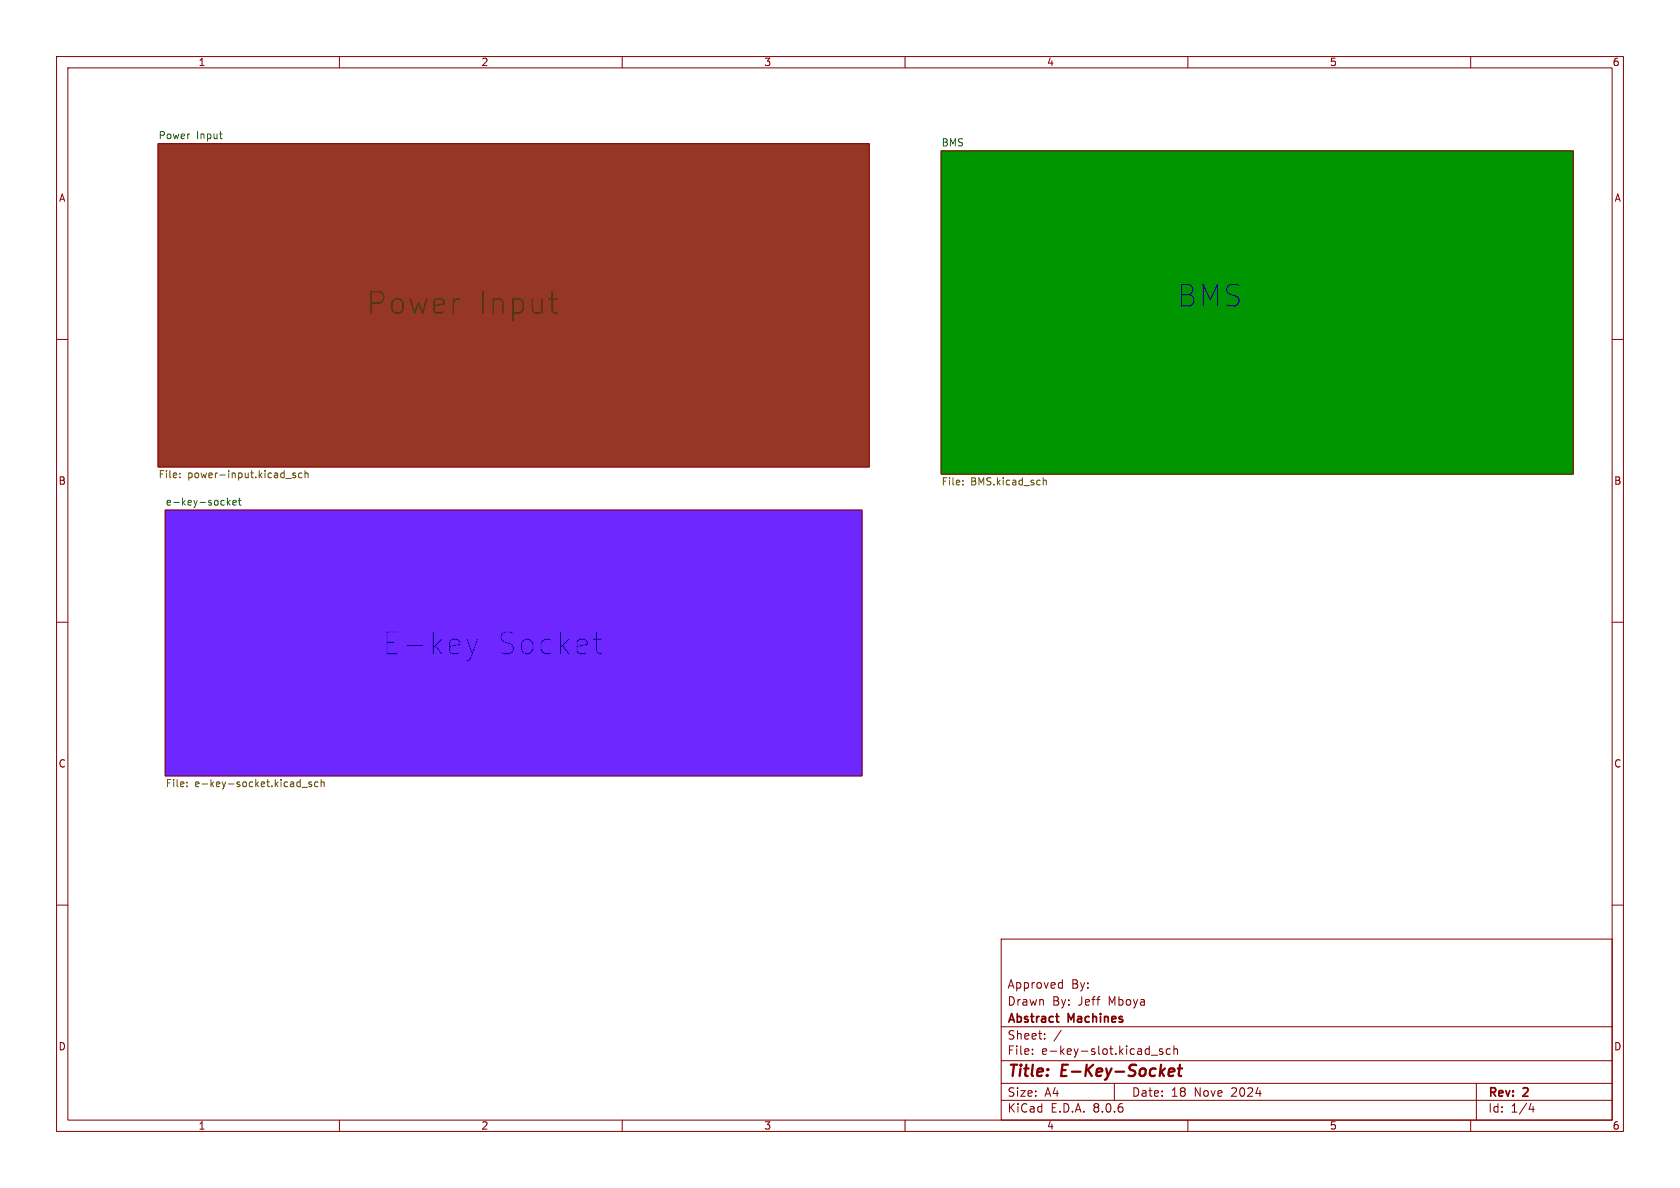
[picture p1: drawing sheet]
<svg xmlns="http://www.w3.org/2000/svg" width="297mm" height="210mm" viewBox="0 0 297 210" stroke-linecap="round" stroke-linejoin="round" font-family="sans-serif">
<g fill="none" stroke="#840000" stroke-width=".18">
<path d="M10 10h277v190h-277zM12 12h273v186h-273zM60 10v2M110 10v2M160 10v2M210 10v2M260 10v2M27.9 25.4h125.8v57.2h-125.8zM166.4 26.7h111.7v57.1h-111.7zM10 60h2M285 60h2M29.2 90.2h123.2v47h-123.2z"/>
<path d="M10 110h2M285 110h2M10 160h2M285 160h2M177 166h108v32h-108zM187.4 173.7l.4 .1M187.8 173.2v1.5M187.8 174.6l-.4 .1M60 198v2M110 198v2M160 198v2M177 194.5h108"/>
<path d="M177 191.5h108M177 187.5h108M177 181.5h108M182.5 186.3v.1M182.5 185.5v.1M184.7 183.6v.1M184.7 182.8v.1M187.6 182.1l-1.3 2M197 191.5v3M203.5 186.5h1.2M205.5 185.5l-.3-.1-.2 .2v.2l.5 .2v.3h-.5M206.9 185.5l-.4-.1-.3 .3v.4l.1 .2h.6"/>
<path d="M207.5 185.5l.2-.1 .4 .1 .1 .9M207.5 184.9v1.5M210 198v2M260 198v2M261 191.5v6.5M270.7 195l-.4 1.1h.9M271 195.6v1"/>
</g>
<path d="M206.8 189l.6-.1 .2 .1v.4l-1 .1M207.4 190.1l-.6 .1M208.2 188.9h.8M208.6 188.2l-.2 1.7 .1 .2 .3 .1" fill="none" stroke="#840000" stroke-width=".4"/>
<path d="M186.6 179.7h.6M187.1 180.7h.1" fill="none" stroke="#840000" stroke-width=".3"/>
<path d="M29.2 90.2h123.2v47h-123.2z" fill="#6e27ff" stroke="#6e27ff" stroke-width=".18"/>
<path d="M166.4 26.7h111.7v57.1h-111.7z" fill="#009600" stroke="#009600" stroke-width=".18"/>
<path d="M27.9 25.4h125.8v57.2h-125.8z" fill="#963725" stroke="#963725" stroke-width=".18"/>
<path d="M38.8 23.7h.5M39.2 24.5h.1M40.2 88v1.3M40.3 88.8l.4 .5M40.7 88.4l-.5 .5M41.2 88.9l.6-.1-.1-.3-.4-.1-.1 .2v.6h.5M42.1 88.4h.5M42.3 88v1.1l.3 .2" fill="none" stroke="#006464" stroke-width=".18"/>
<g fill="none" stroke="#725600" stroke-width=".18">
<path d="M31.8 84.3v.2M31.8 83.7v.1M50.5 84.6h1M52.2 83.7l-.3-.1-.2 .2 .1 .2 .4 .1v.3h-.5M53.4 83.7l-.4-.1-.2 .3 .1 .5h.5M53.9 83.7l.2-.1 .3 .1 .1 .8M53.9 83.2v1.3M170.2 85.6v.1M170.2 84.9v.2M184.4 84.5v1.2M184.4 85l.2-.1h.3l.1 .8M33.1 138.9v.2"/>
<path d="M33.1 138.3v.1M53.4 139.2h.9M55.1 138.3l-.3-.1-.2 .2v.2l.5 .1v.3h-.5M56.2 138.3l-.3-.1-.3 .3 .1 .5h.5M56.8 138.3l.1-.1 .4 .1v.8M56.8 137.8v1.3"/>
</g>
<path d="M82.6 113l.9 2.6M83.5 115.6l-.6 1M84.4 113l-.9 2.6M104.9 113h1.5M105.6 115.4l.8 .2" fill="none" stroke="#0000c2" stroke-width=".18"/>
<path d="M97 52.8h1.5M97.8 55.2l.7 .2" fill="none" stroke="#000" stroke-width=".18"/>
<g font-size="5.3">
<text x="64.9" y="55.7">Power</text>
<text x="84.4" y="55.7">Input</text>
</g>
<g font-size="5.3" fill="#0000c2">
<text x="208.1" y="54.5">BMS</text>
<text x="67.7" y="115.9">E-key</text>
<text x="87.7" y="115.9">Socket</text>
</g>
<g font-size="2.8" fill="#840000">
<text x="178" y="190.9">Title:</text>
<text x="187.7" y="190.9">E-Key-Socket</text>
</g>
<g font-size="2.1" fill="#840000">
<text x="178" y="178">Drawn</text>
<text x="178" y="175">Approved</text>
<text x="186" y="178">By:</text>
<text x="189.4" y="175">By:</text>
<text x="190.7" y="178">Jeff</text>
<text x="196.1" y="178">Mboya</text>
<text x="178" y="184">Sheet:</text>
<text x="178" y="181.2">Abstract</text>
<text x="188.9" y="181.2">Machines</text>
<text x="178" y="186.7">File:</text>
<text x="184.1" y="186.7">e-key-slot.kicad_sch</text>
<text x="178" y="196.9">KiCad</text>
<text x="178" y="194.1">Size:</text>
<text x="184.7" y="194.1">A4</text>
<text x="185.7" y="196.9">E.D.A.</text>
<text x="193.3" y="196.9">8.0.6</text>
<text x="200" y="194.1">Date:</text>
<text x="207" y="194.1">18</text>
<text x="211.2" y="194.1">Nove</text>
<text x="217.8" y="194.1">2024</text>
<text x="263" y="194.3">Rev:</text>
<text x="263" y="196.9">Id:</text>
<text x="267.1" y="196.9">1/4</text>
<text x="269.4" y="194.3">2</text>
</g>
<g font-size="1.8" fill="#840000">
<text x="35" y="11.9">1</text>
<text x="85" y="11.9">2</text>
<text x="135" y="11.9">3</text>
<text x="185" y="11.9">4</text>
<text x="235" y="11.9">5</text>
<text x="285" y="11.9">6</text>
<text x="10.3" y="35.9">A</text>
<text x="285.3" y="35.9">A</text>
<text x="10.3" y="85.9">B</text>
<text x="285.3" y="85.9">B</text>
<text x="10.3" y="135.9">C</text>
<text x="285.3" y="135.9">C</text>
<text x="10.3" y="185.9">D</text>
<text x="285.3" y="185.9">D</text>
<text x="35" y="199.9">1</text>
<text x="85" y="199.9">2</text>
<text x="135" y="199.9">3</text>
<text x="185" y="199.9">4</text>
<text x="235" y="199.9">5</text>
<text x="285" y="199.9">6</text>
</g>
<g font-size="1.8" fill="#006464">
<text x="27.9" y="24.7">Power</text>
<text x="34.7" y="24.7">Input</text>
<text x="166.4" y="26">BMS</text>
<text x="29.2" y="89.5">e-key-socket</text>
</g>
<g font-size="1.8" fill="#725600">
<text x="27.9" y="84.9">File:</text>
<text x="33.2" y="84.9">power-input.kicad_sch</text>
<text x="166.4" y="86.1">File:</text>
<text x="171.6" y="86.1">BMS.kicad_sch</text>
<text x="29.2" y="139.5">File:</text>
<text x="34.4" y="139.5">e-key-socket.kicad_sch</text>
</g>
</svg>
